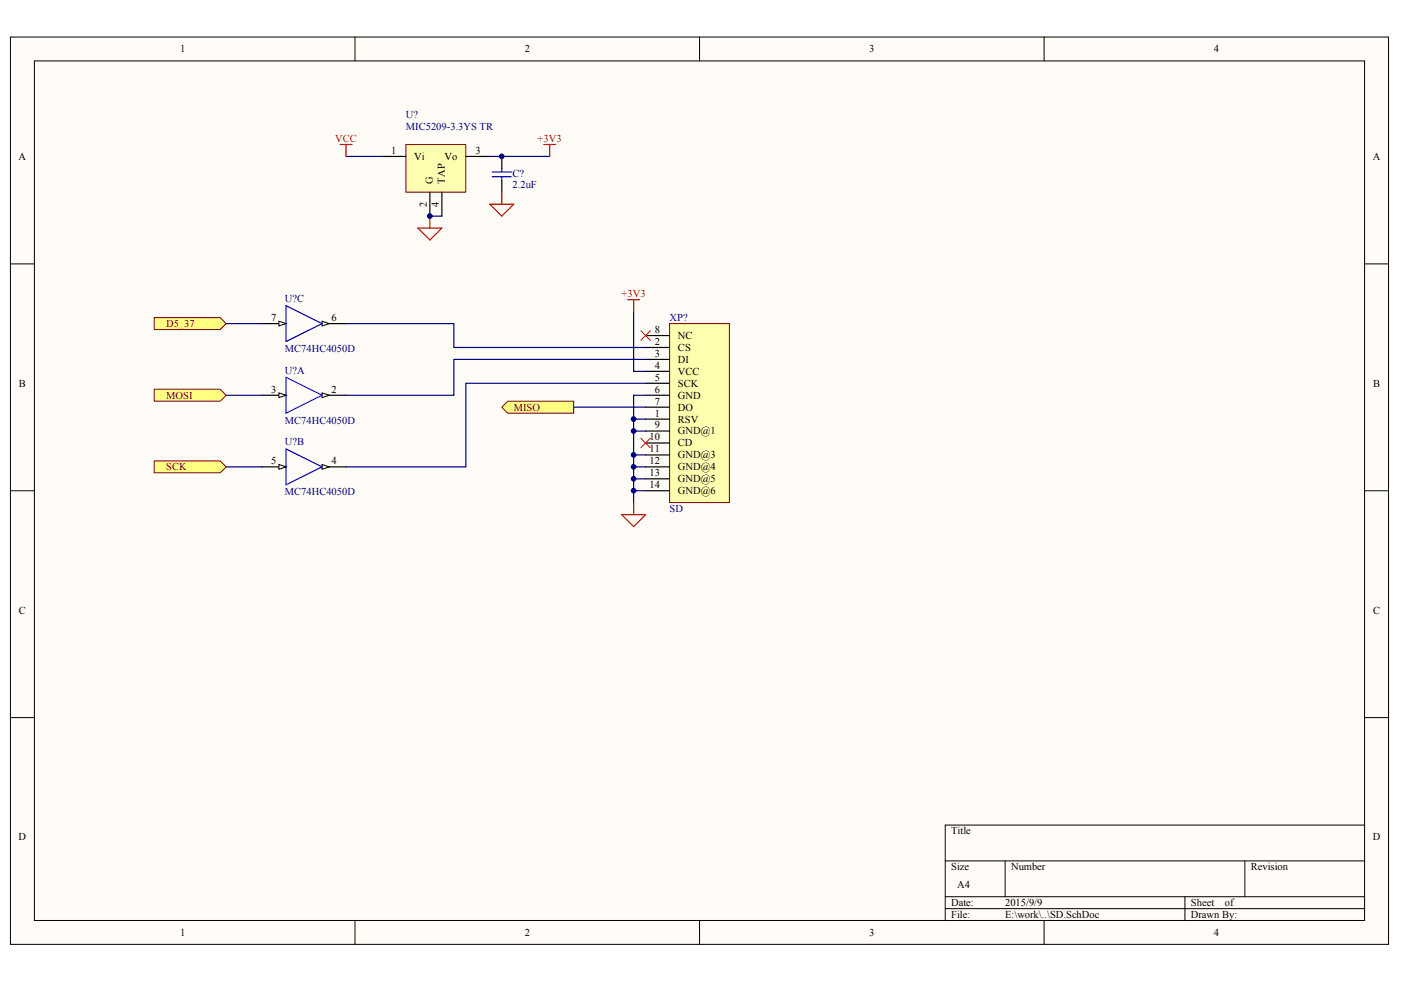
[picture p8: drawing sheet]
<svg xmlns="http://www.w3.org/2000/svg" width="287mm" height="202mm" viewBox="0 0 287 202" stroke-linecap="round" stroke-linejoin="round" font-family="sans-serif">
<g fill="#fffcf8" stroke="#000" stroke-width=".2">
<path d="M2.1 7.6h282.2v185.8h-282.2z"/>
<path d="M7 12.5h272.4v176h-272.4z"/>
</g>
<g fill="none" stroke="#000" stroke-width=".2">
<path d="M72.7 7.6v4.9M143.2 7.6v4.9M213.7 7.6v4.9M2.1 54h4.9M279.4 54h4.9M2.1 100.5h4.9M279.4 100.5h4.9M2.1 147h4.9M279.4 147h4.9M193.5 176.3h85.9M205.8 176.3v7.4M254.8 176.3v7.4"/>
<path d="M279.4 169h-85.9v19.5M72.7 188.5v4.9M143.2 188.5v4.9M193.5 183.7h85.9M193.5 186.1h85.9M213.7 188.5v4.9M242.6 183.7v4.8"/>
</g>
<path d="M137.1 66.3h12.2v36.6h-12.2z" fill="#ffffb0" stroke="#800000" stroke-width=".2"/>
<g fill="none" stroke="#000" stroke-width=".25">
<path d="M132.2 71.2h4.9M132.2 73.6h4.9M132.2 76.1h4.9M132.2 78.5h4.9M132.2 68.7h4.9M132.2 85.8h4.9M132.2 80.9h4.9M132.2 83.4h4.9M132.2 88.3h4.9M132.2 90.7h4.9M132.2 93.2h4.9M132.2 95.6h4.9"/>
<path d="M132.2 98.1h4.9M132.2 100.5h4.9"/>
</g>
<path d="M131.2 67.7l2 2M133.2 67.7l-2 2M131.2 89.8l2 1.9M133.2 89.8l-2 1.9" fill="none" stroke="#f00" stroke-width=".2"/>
<path d="M128.5 61.4h2.4M129.7 61.4v2.4M127.3 105.4h4.9l-2.5 2.4zM129.7 103v2.4" fill="none" stroke="#f00" stroke-width=".25"/>
<path d="M129.7 63.8v12.3h2.5M117.4 83.4h14.8M129.7 85.8h2.5M129.7 88.3h2.5M129.7 93.2h2.5M129.7 95.6h2.5M129.7 98.1h2.5M132.2 80.9h-2.5v22.1M129.7 100.5h2.5" fill="none" stroke="#000080" stroke-width=".25"/>
<path d="M83.1 29.6h12.2v9.8h-12.2z" fill="#ffffb0" stroke="#800000" stroke-width=".2"/>
<path d="M78.2 32h4.9M88 39.4v4.9M90.5 39.4v4.9M95.4 32h4.9M102.7 32v2.5M102.7 36.9v2.5M53.7 80.9h4.9" fill="none" stroke="#000" stroke-width=".25"/>
<path d="M100.8 35.2h3.9M100.8 36.2h3.9M102.7 34.5v.7M102.7 36.2v.7" fill="none" stroke="#00f" stroke-width=".25"/>
<path d="M69.6 29.6h2.5M70.8 29.6v2.4M102.7 39.4v2.4M111.3 29.6h2.5M112.5 29.6v2.4M85.6 46.7h4.9l-2.5 2.5zM88 44.3v2.4M100.3 41.8h4.9l-2.5 2.5z" fill="none" stroke="#f00" stroke-width=".25"/>
<path d="M70.8 32h7.4M100.3 32h12.2M88 44.3h2.5" fill="none" stroke="#000080" stroke-width=".25"/>
<path d="M57.1 80.5l1.5 .4-1.5 .5z" fill="#fffcf8" stroke="#000" stroke-width=".2"/>
<path d="M65.9 80.9h4.9" fill="none" stroke="#000" stroke-width=".25"/>
<path d="M65.9 80.5l1.5 .4-1.5 .5z" fill="#fffcf8" stroke="#000" stroke-width=".2"/>
<path d="M58.6 77.3l7.3 3.6-7.3 3.7z" fill="none" stroke="#00f" stroke-width=".25"/>
<path d="M53.7 95.6h4.9" fill="none" stroke="#000" stroke-width=".25"/>
<path d="M57.1 95.1l1.5 .5-1.5 .5z" fill="#fffcf8" stroke="#000" stroke-width=".2"/>
<path d="M65.9 95.6h4.9" fill="none" stroke="#000" stroke-width=".25"/>
<path d="M65.9 95.1l1.5 .5-1.5 .5z" fill="#fffcf8" stroke="#000" stroke-width=".2"/>
<path d="M58.6 92l7.3 3.6-7.3 3.7z" fill="none" stroke="#00f" stroke-width=".25"/>
<path d="M53.7 66.3h4.9" fill="none" stroke="#000" stroke-width=".25"/>
<path d="M57.1 65.8l1.5 .5-1.5 .5z" fill="#fffcf8" stroke="#000" stroke-width=".2"/>
<path d="M65.9 66.3h4.9" fill="none" stroke="#000" stroke-width=".25"/>
<path d="M65.9 65.8l1.5 .5-1.5 .5z" fill="#fffcf8" stroke="#000" stroke-width=".2"/>
<path d="M58.6 62.6l7.3 3.7-7.3 3.6z" fill="none" stroke="#00f" stroke-width=".25"/>
<path d="M46.3 66.3h7.4M70.8 66.3h22.1v4.9h39.3M132.2 73.6h-39.3v7.3h-22.1M132.2 78.5h-36.8v17.1h-24.6M46.3 80.9h7.4M46.3 95.6h7.4" fill="none" stroke="#000080" stroke-width=".25"/>
<g fill="#ffff80" stroke="#800000" stroke-width=".2">
<path d="M102.7 83.4l1.3-1.2h13.4v2.4h-13.4z" fill-rule="evenodd"/>
<path d="M31.6 65.1h13.5l1.2 1.2-1.2 1.2h-13.5z" fill-rule="evenodd"/>
<path d="M31.6 79.7h13.5l1.2 1.2-1.2 1.3h-13.5z" fill-rule="evenodd"/>
<path d="M31.6 94.4h13.5l1.2 1.2-1.2 1.2h-13.5z" fill-rule="evenodd"/>
</g>
<g fill="#000080" stroke="#000080" stroke-width=".2">
<circle cx="88" cy="44.3" r=".48"/>
<circle cx="102.7" cy="32" r=".48"/>
<circle cx="129.7" cy="100.5" r=".48"/>
<circle cx="129.7" cy="98.1" r=".48"/>
<circle cx="129.7" cy="95.6" r=".48"/>
<circle cx="129.7" cy="93.2" r=".48"/>
<circle cx="129.7" cy="88.3" r=".48"/>
<circle cx="129.7" cy="85.8" r=".48"/>
</g>
<g font-size="2.2">
<text x="36.9" y="10.7">1</text>
<text x="107.4" y="10.7">2</text>
<text x="178" y="10.7">3</text>
<text x="248.5" y="10.7">4</text>
<text x="3.8" y="32.7">A</text>
<text x="80.1" y="31.5">1</text>
<text x="84.8" y="32.7">Vi</text>
<text x="91" y="32.7">Vo</text>
<text x="97.3" y="31.5">3</text>
<text x="281" y="32.7">A</text>
<text x="55.5" y="65.7">7</text>
<text x="67.9" y="65.7">6</text>
<text x="134" y="70.6">2</text>
<text x="134" y="68.2">8</text>
<text x="138.8" y="71.9">CS</text>
<text x="138.8" y="69.4">NC</text>
<text x="134" y="73.1">3</text>
<text x="134" y="75.5">4</text>
<text x="134" y="78">5</text>
<text x="138.8" y="74.3">DI</text>
<text x="138.8" y="76.8">VCC</text>
<text x="3.9" y="79.2">B</text>
<text x="55.5" y="80.4">3</text>
<text x="67.9" y="80.4">2</text>
<text x="134" y="80.4">6</text>
<text x="134" y="82.9">7</text>
<text x="138.8" y="79.2">SCK</text>
<text x="138.8" y="81.6">GND</text>
<text x="281.1" y="79.2">B</text>
<text x="134" y="85.3">1</text>
<text x="134" y="87.8">9</text>
<text x="138.8" y="86.5">RSV</text>
<text x="138.8" y="84.1">DO</text>
<text x="138.8" y="89">GND@1</text>
<text x="55.5" y="95.1">5</text>
<text x="67.9" y="95.1">4</text>
<text x="133" y="90.2">10</text>
<text x="133" y="92.6">11</text>
<text x="133" y="95.1">12</text>
<text x="138.8" y="91.4">CD</text>
<text x="138.8" y="93.9">GND@3</text>
<text x="133" y="97.5">13</text>
<text x="133" y="100">14</text>
<text x="138.8" y="96.3">GND@4</text>
<text x="138.8" y="98.8">GND@5</text>
<text x="138.8" y="101.2">GND@6</text>
<text x="3.9" y="125.7">C</text>
<text x="281.1" y="125.7">C</text>
<text x="3.8" y="172.1">D</text>
<text x="194.7" y="170.9">Title</text>
<text x="281" y="172.1">D</text>
<text x="194.7" y="178.2">Size</text>
<text x="207" y="178.2">Number</text>
<text x="256.1" y="178.2">Revision</text>
<text x="194.7" y="185.6">Date:</text>
<text x="196" y="181.9">A4</text>
<text x="205.8" y="185.6">2015/9/9</text>
<text x="243.8" y="185.6">Sheet</text>
<text x="250.7" y="185.6">of</text>
<text x="36.9" y="191.7">1</text>
<text x="107.4" y="191.7">2</text>
<text x="178" y="191.7">3</text>
<text x="194.7" y="188">File:</text>
<text x="205.8" y="188">E:\work\..\SD.SchDoc</text>
<text x="243.8" y="188">Drawn By:</text>
<text x="248.5" y="191.7">4</text>
</g>
<g font-size="2.2" fill="#f00">
<text x="68.6" y="29.1">VCC</text>
<text x="110.1" y="29.1">+3V3</text>
<text x="127.2" y="60.9">+3V3</text>
</g>
<g font-size="2.2" fill="#000080">
<text x="83.1" y="24.2">U?</text>
<text x="83.1" y="26.6">MIC5209-3.3YS TR</text>
<text x="104.9" y="36.2">C?</text>
<text x="104.9" y="38.6">2.2uF</text>
<text x="58.3" y="61.8">U?C</text>
<text x="137.1" y="65.7">XP?</text>
<text x="58.3" y="76.5">U?A</text>
<text x="58.3" y="72.1">MC74HC4050D</text>
<text x="58.3" y="86.8">MC74HC4050D</text>
<text x="58.3" y="91.2">U?B</text>
<text x="58.3" y="101.4">MC74HC4050D</text>
<text x="137.1" y="104.9">SD</text>
</g>
<g font-size="2.2" fill="#800000">
<text x="34" y="67">D5_37</text>
<text x="34" y="81.6">MOSI</text>
<text x="105.2" y="84.1">MISO</text>
<text x="34" y="96.3">SCK</text>
</g>
<g font-size="2.1">
<text x="88.6" y="37.7" transform="rotate(-90 88.6 37.7)">G</text>
<text x="91.1" y="37.7" transform="rotate(-90 91.1 37.7)">TAP</text>
<text x="87.4" y="42.4" transform="rotate(-90 87.4 42.4)">2</text>
<text x="89.8" y="42.4" transform="rotate(-90 89.8 42.4)">4</text>
</g>
</svg>
